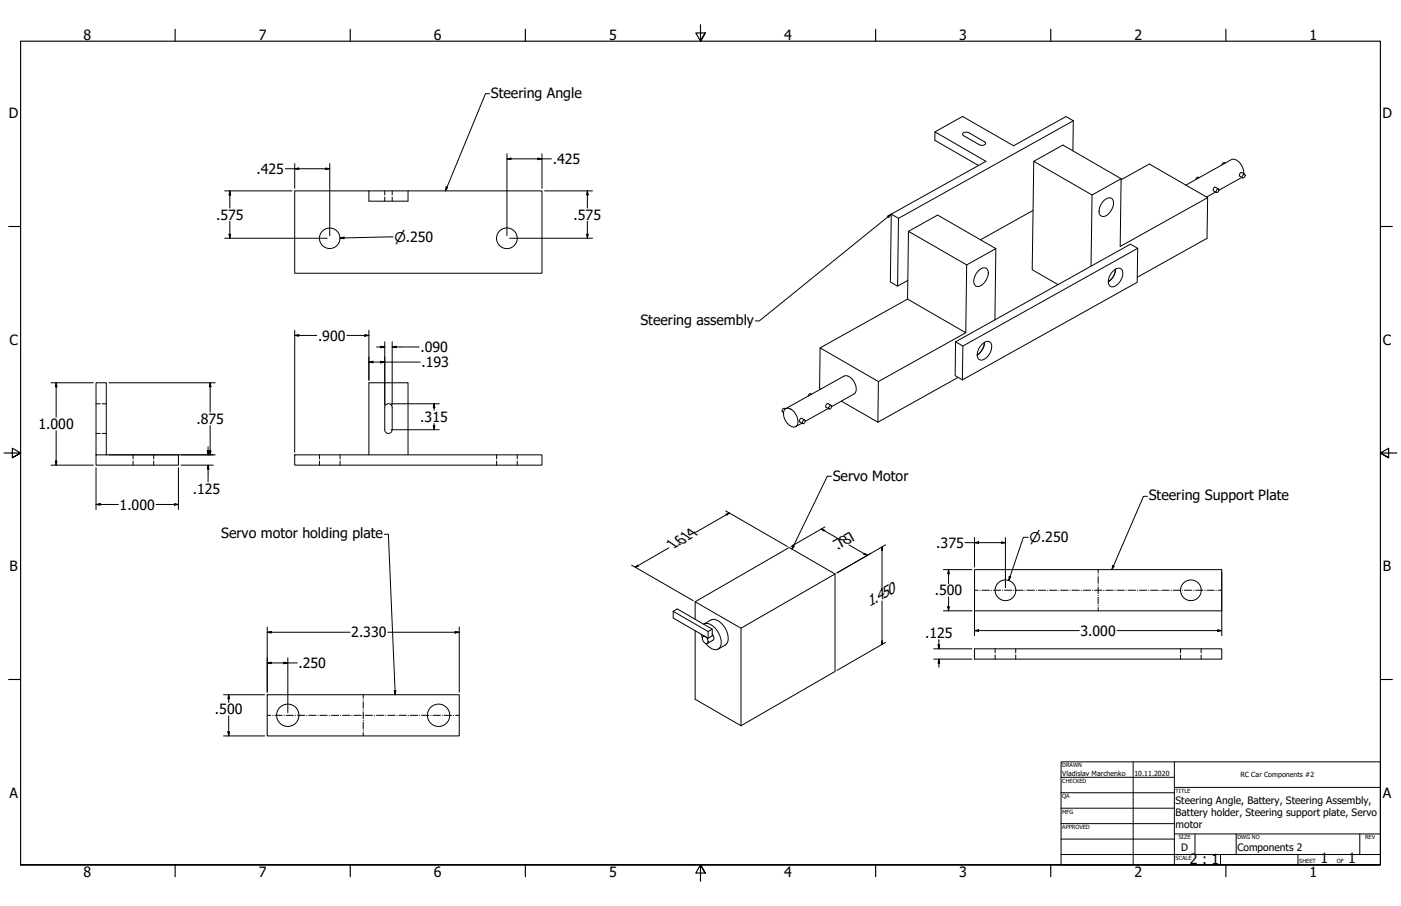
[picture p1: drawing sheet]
<svg xmlns="http://www.w3.org/2000/svg" width="864mm" height="559mm" viewBox="0 0 864 559" stroke-linecap="round" stroke-linejoin="round" font-family="sans-serif">
<!-- layer: Hidden (ANSI) -->
<g fill="none" stroke="#000" stroke-width=".62">
<path d="M237 118v2M242 118v2M237 122v2M242 122v2M59 249h3M63 249h3M59 267h3M63 267h3M82 281v2M82 284v3M95 281v2M95 284v3"/>
<path d="M197 281v2M197 284v3M210 281v2M210 284v3M306 281v2M306 284v3M319 281v2M319 284v3M613 400v3M613 404v3M626 400v3M626 404v3"/>
<path d="M728 400v3M728 404v3M740 400v3M740 404v3"/>
</g>
<!-- layer: Visible (ANSI) -->
<g fill="none" stroke="#000" stroke-width=".62">
<path d="M662 74l-1 19M576 81l17-9 32 18 32-18 5 2-108 61-5-3M593 82l3-1 1 1 10 6v1l-1 1-2-1-10-5zM637 100l-1 66 16 10M182 118h152v51h-152zM227 118v6h25v-6M603 102l-27-15v-6l32 19-59 32v42l4 2 7-3M691 111l17-10 36 21v25l-43 24M691 110l-18 10-36-20 18-11 36 21-1 42 54-30M739 110l-1-1-1 2M749 118l-5 4M750 117h1l-1 2v-1z"/>
<path d="M751 117l-2-1a1.5 1.5 0 0 0-1 2l2 1M755 101h-1l-1 1M765 109l-14 8M766 108l1-1 1 1-2 2v-1zM767 107a9 9 0 0 0-7-9l-29 16M767 108l-2-2a1.6 1.6 0 0 0-1 3l2 1M554 135l-1 41M637 130l-33 18M673 120v44M680 124a3 3 0 0 1 5-2 3 3 0 0 1 1 5 8 8 0 0 1-7 6 6 6 0 0 1 0-8zM560 143l36 20-1 42-36-21zM560 143l18-10 36 20-18 10"/>
<path d="M614 153l-1 44M701 153l-107 60M603 167a3 3 0 0 1 5-2 3 3 0 0 1 1 5 8 8 0 0 1-7 7 5 5 0 0 1 0-9zM686 167l1-1a3 3 0 0 1 4 0 3 3 0 0 1 1 4 8 8 0 0 1-7 7 6 6 0 0 1 0-9zM688 166l-1 4-4 4M559 184l-53 31M589 211v21l4 2 108-60v-21l-4-2-108 60 5 2-1 21M595 205l-54 30M605 212a3 3 0 0 1 5-1 3 3 0 0 1 1 4 8 8 0 0 1-7 7 6 6 0 0 1 0-9zM607 211l-1 4-4 4M591 233l-50 27M238 250a2.3 2.3 0 0 1 2-1 2.3 2.3 0 0 1 2 2v14a2.3 2.3 0 0 1-3 2 2.3 2.3 0 0 1-2-2v-14z"/>
<path d="M484 252a5 5 0 0 1 7 5l1 1a3 3 0 0 1-1 5 3 3 0 0 1-5-1 8 8 0 0 1-2-10zM484 252a1.3 1.3 0 0 0-2 1 1.3 1.3 0 0 0 1 1M495 260l1-1v1l-1 1zM496 259l-2-1a1.4 1.4 0 0 0-1 2l2 1M500 243h-1l-1 1M506 240h-1l1-25 35 20v25l-22-13M510 252l-14 8M511 251l1-1 1 1-2 1zM512 250l-2-1a1.5 1.5 0 0 0-1 2l2 1M513 251l13-8a7 7 0 0 0-4-11h-2l-36 20M494 261l-3 2M59 281h51v6h-51v-51h7v45"/>
<path d="M182 281h152v6h-152zM227 281v-45h25v45M515 354l-58 33v61l-29-17v-42M601 351h152v26h-152zM415 377l3-1 21 12v4l-3 2-21-13zM415 377l21 13M428 371l29 16M428 382v-11l58-33 29 16v60l-58 34M432 391l1 2M433 392a2.9 2.9 0 0 1 3 5 2.9 2.9 0 0 1-3-5zM434 392h-1M435 397l2 2a4 4 0 0 0 6 1 4 4 0 0 0 2-5 11 11 0 0 0-10-10h-1l4-3a8 8 0 0 1 10 6l1 5a5 5 0 0 1-2 5l-4 2"/>
<path d="M439 388l-3 2v4M439 391l1 2v1l-4 3M601 400h152v7h-152zM165 428h118v26h-118z"/>
<circle cx="203" cy="147" r="6"/>
<circle cx="312" cy="147" r="6"/>
<circle cx="620" cy="364" r="6"/>
<circle cx="734" cy="364" r="6"/>
<circle cx="177" cy="441" r="7"/>
<circle cx="270" cy="441" r="7"/>
</g>
<!-- layer: Border (ANSI) -->
<g fill="none" stroke="#000" stroke-width=".7">
<path d="M108 18v7M216 18v7M324 18v7M432 15v10l-3-5h6l-3 5 3-5M540 18v7M648 18v7M756 18v7M5 140h8M851 140h7M3 279h10l-5-3v6l5-3-5 3M861 279h-10l5-3v6l-5-3 5 3M5 419h8"/>
<path d="M851 419h7M13 533v-508h838v508h-838h838M108 533v8M216 533v8M324 533v8M435 538l-3-5 3 5h-6l3-5v11M540 533v8M648 533v8M756 533v8"/>
</g>
<!-- layer: Title (ANSI) -->
<g fill="none" stroke="#000" stroke-width=".62">
<path d="M654 470h197v63h-197zM654 479h70M698 470v63M724 470v63M654 489h70M654 498h70M724 486h127M654 508h70M654 518h70M724 514h127M737 514v13M762 514v13"/>
<path d="M838 514v13M654 527h197M752 527v6M800 527v6"/>
</g>
<!-- layer: Sketch Geometry (ANSI) -->
<g fill="none" stroke="#000" stroke-width=".62">
<path d="M677 351v2M677 354v1M677 356v4M601 364h2M604 364h.1M605 364h5M611 364h.1M612 364h5M618 364h.1M619 364h5M625 364h.1M626 364h5"/>
<path d="M632 364h.1M633 364h5M639 364h.1M640 364h5M646 364h.1M647 364h4M653 364h.1M654 364h4M660 364h.1M661 364h4M666 364h1M668 364h4"/>
<path d="M673 364h1M675 364h4M677 361h.1M677 362v4M677 367h.1M677 368v4M677 374h.1M677 375v2M680 364h.1M682 364h4M687 364h.1M689 364h4"/>
<path d="M694 364h.1M695 364h5M701 364h.1M702 364h5M708 364h.1M709 364h5M715 364h.1M716 364h5M722 364h.1M723 364h5M729 364h.1M730 364h5"/>
<path d="M736 364h.1M737 364h4M743 364h.1M744 364h4M750 364h.1M751 364h2M224 428v3M224 432h.1M224 433v4M224 438h.1M224 439v4M165 441h2"/>
<path d="M168 441h.1M169 441h5M175 441h.1M176 441h5M182 441h.1M183 441h5M189 441h.1M190 441h5M196 441h.1M197 441h5M203 441h.1M204 441h5"/>
<path d="M210 441h.1M211 441h5M217 441h.1M218 441h5M224 441h.1M224 444h.1M224 445v5M224 451h.1M224 452v2M225 441h5M231 441h.1M232 441h5"/>
<path d="M238 441h.1M239 441h5M245 441h.1M246 441h5M252 441h.1M253 441h4M259 441h.1M260 441h4M266 441h.1M267 441h4M273 441h.1M274 441h4"/>
<path d="M279 441h1M281 441h2"/>
</g>
<!-- layer: Dimension (ANSI) -->
<g fill="none" stroke="#000" stroke-width=".62">
<path d="M312 98l3-1v1zM312 98h28M312 95v50M332 97l2 1h-2zM334 95v21M138 118h42M142 118v2h-1zM142 118v10M176 104h27M182 104h2v1zM182 101v15M201 104h2l-2 1z"/>
<path d="M203 101v44M336 118h29M362 118l1 2h-1zM362 118v10M142 136v11M362 136v11M138 147h64M141 144h1v3zM210 147l2-1v1zM242 146l-32 1M314 147h51M362 144h1l-1 3z"/>
<path d="M182 207l2-1v1zM182 207h13M182 204v75M214 207h13M225 206l2 1h-2zM227 204v31M232 214h5M235 214h2l-2 1zM237 211v39M242 214h2v1zM242 214h16M242 211v39"/>
<path d="M31 236h27M35 236v3h-1zM35 236v21M67 236h66M130 236v3h-1zM130 236v18M227 223h3v1zM227 223h32M235 223h2l-2 1zM241 249h30M268 249v3h-1zM268 249v4"/>
<path d="M35 266v21M128 278h1l-1 3zM128 276v5M129 278h1v3zM130 262v19M241 265h30M267 263h1v2zM268 261v4M31 287h27M34 284h1v3zM59 288v26M67 281h66"/>
<path d="M110 288v26M112 287h19M128 287l1 2h-1zM128 287v10M59 311h3v1zM59 311h14M96 311h14M108 311h2l-2 1zM447 315l38 22M447 317l3-1-2 2zM450 316l-21 12M412 338l-20 12"/>
<path d="M506 326l2 1zM506 326l12 7M509 325l-21 12M523 336l12 7M544 337v2l-1 1zM544 337v27M546 336l-30 17 21-12M595 335h25M601 335l2-1v1zM601 332v18M617 334l3 1h-3zM620 332v30"/>
<path d="M634 331h-3l-9 27M389 349l38 22M392 350l1-1h1zM532 342l1-1 2 2zM582 351h17M585 351v3h-1zM585 351v9M601 353v39M622 356h1l-1 2zM753 353v39M544 371v26M582 377h17"/>
<path d="M584 374h1v3zM585 368v9M165 390l2-1v1zM165 387v40M165 390h51M239 390h44M281 389l2 1h-2zM283 387v40M543 396l1-1v2zM546 396l-30 18M578 398h1v2zM579 394v6"/>
<path d="M601 389l2-1v1zM601 389h64M689 389h64M751 388l2 1h-2zM165 409l2-1v1zM165 409h18M175 408l2 1h-2zM177 406v34M576 407h23M576 400h23M579 407v2h-1zM579 407v5"/>
<path d="M138 428h25M141 428v3h-1zM141 428v5M138 454h25M140 451h1v3zM141 442v12"/>
</g>
<g fill="#000">
<path d="M312 98l3-1v1z" fill-rule="evenodd"/>
<path d="M332 97l2 1h-2z" fill-rule="evenodd"/>
<path d="M182 104h2v1z" fill-rule="evenodd"/>
<path d="M201 104h2l-2 1z" fill-rule="evenodd"/>
<path d="M142 118v2h-1z" fill-rule="evenodd"/>
<path d="M362 118l1 2h-1z" fill-rule="evenodd"/>
<path d="M141 144h1v3z" fill-rule="evenodd"/>
<path d="M210 147l2-1v1z" fill-rule="evenodd"/>
<path d="M362 144h1l-1 3z" fill-rule="evenodd"/>
<path d="M182 207l2-1v1z" fill-rule="evenodd"/>
<path d="M225 206l2 1h-2z" fill-rule="evenodd"/>
<path d="M235 214h2l-2 1z" fill-rule="evenodd"/>
<path d="M242 214h2v1z" fill-rule="evenodd"/>
<path d="M35 236v3h-1z" fill-rule="evenodd"/>
<path d="M130 236v3h-1z" fill-rule="evenodd"/>
<path d="M227 223h3v1z" fill-rule="evenodd"/>
<path d="M235 223h2l-2 1z" fill-rule="evenodd"/>
<path d="M268 249v3h-1z" fill-rule="evenodd"/>
<path d="M128 278h1l-1 3z" fill-rule="evenodd"/>
<path d="M129 278h1v3z" fill-rule="evenodd"/>
<path d="M267 263h1v2z" fill-rule="evenodd"/>
<path d="M34 284h1v3z" fill-rule="evenodd"/>
<path d="M128 287l1 2h-1z" fill-rule="evenodd"/>
<path d="M59 311h3v1z" fill-rule="evenodd"/>
<path d="M108 311h2l-2 1z" fill-rule="evenodd"/>
<path d="M447 317l3-1-2 2z" fill-rule="evenodd"/>
<path d="M506 326l2 1z" fill-rule="evenodd"/>
<path d="M544 337v2l-1 1z" fill-rule="evenodd"/>
<path d="M601 335l2-1v1z" fill-rule="evenodd"/>
<path d="M617 334l3 1h-3z" fill-rule="evenodd"/>
<path d="M392 350l1-1h1z" fill-rule="evenodd"/>
<path d="M532 342l1-1 2 2z" fill-rule="evenodd"/>
<path d="M585 351v3h-1z" fill-rule="evenodd"/>
<path d="M622 356h1l-1 2z" fill-rule="evenodd"/>
<path d="M584 374h1v3z" fill-rule="evenodd"/>
<path d="M165 390l2-1v1z" fill-rule="evenodd"/>
<path d="M281 389l2 1h-2z" fill-rule="evenodd"/>
<path d="M543 396l1-1v2z" fill-rule="evenodd"/>
<path d="M578 398h1v2z" fill-rule="evenodd"/>
<path d="M601 389l2-1v1z" fill-rule="evenodd"/>
<path d="M751 388l2 1h-2z" fill-rule="evenodd"/>
<path d="M165 409l2-1v1z" fill-rule="evenodd"/>
<path d="M175 408l2 1h-2z" fill-rule="evenodd"/>
<path d="M579 407v2h-1z" fill-rule="evenodd"/>
<path d="M141 428v3h-1z" fill-rule="evenodd"/>
<path d="M140 451h1v3z" fill-rule="evenodd"/>
</g>
<!-- layer: Symbol (ANSI) -->
<path d="M302 58h-3l-24 60M275 115l1 1-1 2zM547 133l2-1-1 2zM549 132l-81 66h-2M512 294h-2l-22 45M707 306h-2l-20 45M237 330h2l5 98M489 336l1 1-2 2zM686 349h1l-2 2zM243 426h1v2z" fill="none" stroke="#000" stroke-width=".62"/>
<g fill="#000">
<path d="M275 115l1 1-1 2z" fill-rule="evenodd"/>
<path d="M547 133l2-1-1 2z" fill-rule="evenodd"/>
<path d="M489 336l1 1-2 2z" fill-rule="evenodd"/>
<path d="M686 349h1l-2 2z" fill-rule="evenodd"/>
<path d="M243 426h1v2z" fill-rule="evenodd"/>
</g>
<g font-size="9.7">
<text x="415" y="339" transform="rotate(-30 415 339)">1.614</text>
<text x="517" y="339" transform="rotate(-30 517 339)">.787</text>
<text x="536" y="374" transform="rotate(-30 536 374)">1.450</text>
</g>
<g font-size="8.7">
<text x="52" y="24">8</text>
<text x="160" y="24">7</text>
<text x="267" y="24">6</text>
<text x="375" y="24">5</text>
<text x="483" y="24">4</text>
<text x="591" y="24">3</text>
<text x="699" y="24">2</text>
<text x="807" y="24">1</text>
<text x="303" y="60">Steering Angle</text>
<text x="6" y="73">D</text>
<text x="852" y="73">D</text>
<text x="341" y="101">.425</text>
<text x="158" y="107">.425</text>
<text x="133" y="135">.575</text>
<text x="354" y="135">.575</text>
<text x="395" y="200">Steering assembly</text>
<text x="6" y="213">C</text>
<text x="196" y="210">.900</text>
<text x="852" y="213">C</text>
<text x="259" y="217">.090</text>
<text x="260" y="227">.193</text>
<text x="121" y="261">.875</text>
<text x="259" y="260">.315</text>
<text x="24" y="265">1.000</text>
<text x="513" y="297">Servo Motor</text>
<text x="119" y="304">.125</text>
<text x="708" y="309">Steering Support Plate</text>
<text x="74" y="314">1.000</text>
<text x="136" y="332">Servo motor holding plate</text>
<text x="577" y="338">.375</text>
<text x="6" y="352">B</text>
<text x="852" y="352">B</text>
<text x="576" y="367">.500</text>
<text x="217" y="393">2.330</text>
<text x="570" y="394">.125</text>
<text x="666" y="392">3.000</text>
<text x="184" y="412">.250</text>
<text x="133" y="441">.500</text>
<text x="6" y="492">A</text>
<text x="852" y="492">A</text>
<text x="733" y="533">2 : 1</text>
<text x="814" y="533">1</text>
<text x="831" y="533">1</text>
<text x="52" y="541">8</text>
<text x="160" y="541">7</text>
<text x="267" y="541">6</text>
<text x="375" y="541">5</text>
<text x="483" y="541">4</text>
<text x="591" y="541">3</text>
<text x="699" y="541">2</text>
<text x="807" y="541">1</text>
</g>
<g font-size="8.3">
<text x="243" y="149">⌀.250</text>
<text x="635" y="334">⌀.250</text>
</g>
<g font-size="6.3">
<text x="725" y="496">Steering Angle, Battery, Steering Assembly,</text>
<text x="725" y="503">Battery holder, Steering support plate, Servo</text>
<text x="725" y="511">motor</text>
<text x="728" y="525">D</text>
<text x="763" y="525">Components 2</text>
</g>
<g font-size="4.3">
<text x="655" y="479">Vladislav Marchenko</text>
<text x="699" y="479">10.11.2020</text>
<text x="765" y="479">RC Car Components #2</text>
</g>
<g font-size="3.5">
<text x="655" y="473">DRAWN</text>
<text x="655" y="483">CHECKED</text>
<text x="725" y="489">TITLE</text>
<text x="655" y="492">QA</text>
<text x="655" y="502">MFG</text>
<text x="655" y="511">APPROVED</text>
<text x="727" y="518">SIZE</text>
<text x="763" y="518">DWG NO</text>
<text x="841" y="518">REV</text>
<text x="725" y="530">SCALE</text>
<text x="801" y="533">SHEET</text>
<text x="824" y="533">OF</text>
</g>
</svg>
